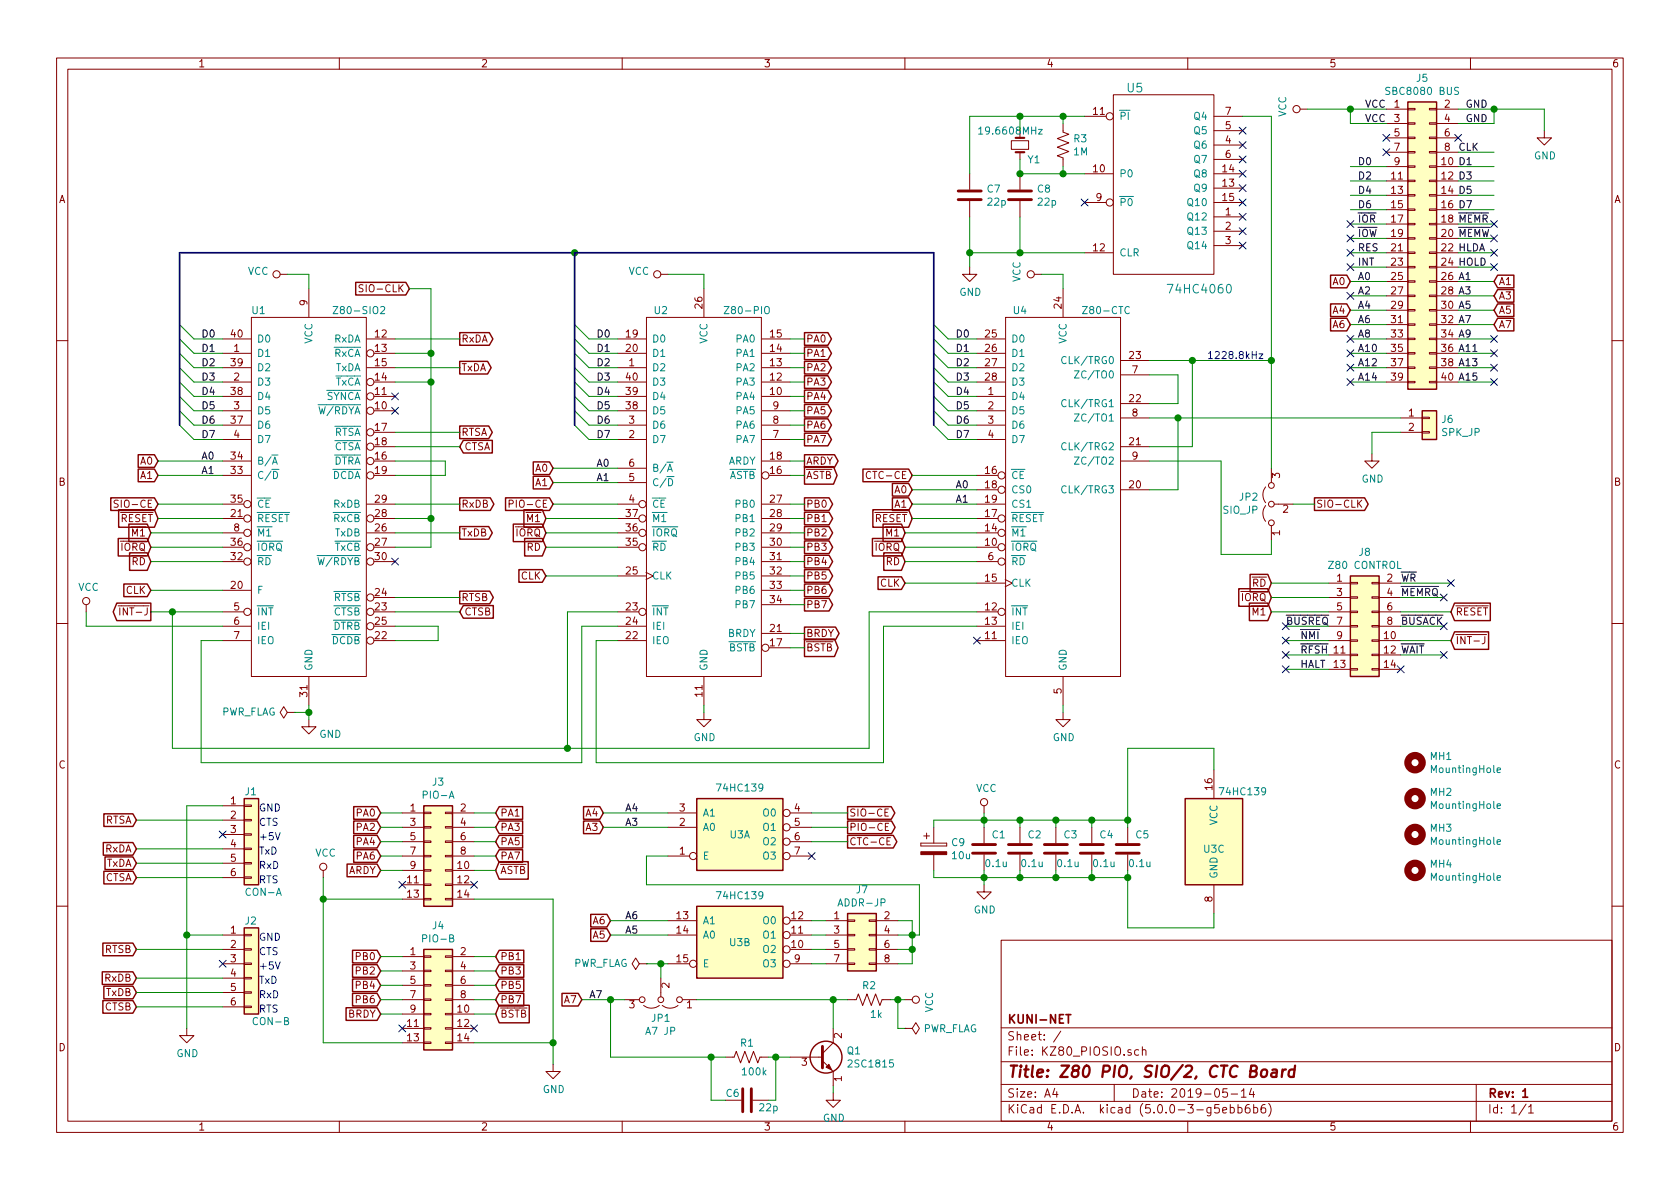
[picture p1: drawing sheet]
EESchema Schematic File Version 4
LIBS:KZ80_PIOSIO-cache
EELAYER 26 0
EELAYER END
$Descr A4 11693 8268
encoding utf-8
Sheet 1 1
Title "Z80 PIO, SIO/2, CTC Board "
Date "2019-05-14"
Rev "1"
Comp "KUNI-NET"
Comment1 ""
Comment2 ""
Comment3 ""
Comment4 ""
$EndDescr
$Comp
L Zilog:Z80-CTC U4
U 1 1
P 7400 3550
F 0 "U4" H 7100 4950 50  0000 C CNN
F 1 "Z80-CTC" H 7700 4950 50  0000 C CNN
F 2 "Package_DIP:DIP-28_W15.24mm_Socket" H 7400 3550 50  0001 C CNN
F 3 "" H 7400 3550 50  0001 C CNN
	1    7400 3550
	1    0    0    -1  
$EndComp
$Comp
L Zilog:Z80-PIO U2
U 1 1
P 4900 3350
F 0 "U2" H 4600 4550 50  0000 C CNN
F 1 "Z80-PIO" H 5200 4550 50  0000 C CNN
F 2 "Package_DIP:DIP-40_W15.24mm_Socket" H 4900 3350 50  0001 C CNN
F 3 "" H 4900 3350 50  0001 C CNN
	1    4900 3350
	1    0    0    -1  
$EndComp
$Comp
L Zilog:Z80-SIO2 U1
U 1 1
P 2150 3500
F 0 "U1" H 1800 4850 50  0000 C CNN
F 1 "Z80-SIO2" H 2500 4850 50  0000 C CNN
F 2 "Package_DIP:DIP-40_W15.24mm_Socket" H 2150 3500 50  0001 C CNN
F 3 "" H 2150 3500 50  0001 C CNN
	1    2150 3500
	1    0    0    -1  
$EndComp
Wire Wire Line
	1350 2350 1550 2350
Wire Wire Line
	1350 2450 1550 2450
Wire Wire Line
	1350 2550 1550 2550
Wire Wire Line
	1350 2650 1550 2650
Wire Wire Line
	1350 2750 1550 2750
Wire Wire Line
	1350 2850 1550 2850
Wire Wire Line
	1350 2950 1550 2950
Wire Wire Line
	1350 3050 1550 3050
Entry Wire Line
	1250 2250 1350 2350
Entry Wire Line
	1250 2350 1350 2450
Entry Wire Line
	1250 2450 1350 2550
Entry Wire Line
	1250 2550 1350 2650
Entry Wire Line
	1250 2650 1350 2750
Entry Wire Line
	1250 2750 1350 2850
Entry Wire Line
	1250 2850 1350 2950
Entry Wire Line
	1250 2950 1350 3050
Wire Wire Line
	4100 2350 4300 2350
Wire Wire Line
	4100 2450 4300 2450
Wire Wire Line
	4100 2550 4300 2550
Wire Wire Line
	4100 2650 4300 2650
Wire Wire Line
	4100 2750 4300 2750
Wire Wire Line
	4100 2850 4300 2850
Wire Wire Line
	4100 2950 4300 2950
Wire Wire Line
	4100 3050 4300 3050
Entry Wire Line
	4000 2250 4100 2350
Entry Wire Line
	4000 2350 4100 2450
Entry Wire Line
	4000 2450 4100 2550
Entry Wire Line
	4000 2550 4100 2650
Entry Wire Line
	4000 2650 4100 2750
Entry Wire Line
	4000 2750 4100 2850
Entry Wire Line
	4000 2850 4100 2950
Entry Wire Line
	4000 2950 4100 3050
Wire Wire Line
	6600 2350 6800 2350
Wire Wire Line
	6600 2450 6800 2450
Wire Wire Line
	6600 2550 6800 2550
Wire Wire Line
	6600 2650 6800 2650
Wire Wire Line
	6600 2750 6800 2750
Wire Wire Line
	6600 2850 6800 2850
Wire Wire Line
	6600 2950 6800 2950
Wire Wire Line
	6600 3050 6800 3050
Entry Wire Line
	6500 2250 6600 2350
Entry Wire Line
	6500 2350 6600 2450
Entry Wire Line
	6500 2450 6600 2550
Entry Wire Line
	6500 2550 6600 2650
Entry Wire Line
	6500 2650 6600 2750
Entry Wire Line
	6500 2750 6600 2850
Entry Wire Line
	6500 2850 6600 2950
Entry Wire Line
	6500 2950 6600 3050
Wire Bus Line
	1250 1750 4000 1750
Connection ~ 4000 1750
Wire Bus Line
	4000 1750 6500 1750
Text Label 1400 2350 0    50   ~ 0
D0
Text Label 1400 2450 0    50   ~ 0
D1
Text Label 1400 2550 0    50   ~ 0
D2
Text Label 1400 2650 0    50   ~ 0
D3
Text Label 1400 2750 0    50   ~ 0
D4
Text Label 1400 2850 0    50   ~ 0
D5
Text Label 1400 2950 0    50   ~ 0
D6
Text Label 1400 3050 0    50   ~ 0
D7
Text Label 4150 2350 0    50   ~ 0
D0
Text Label 4150 2450 0    50   ~ 0
D1
Text Label 4150 2550 0    50   ~ 0
D2
Text Label 4150 2650 0    50   ~ 0
D3
Text Label 4150 2750 0    50   ~ 0
D4
Text Label 4150 2850 0    50   ~ 0
D5
Text Label 4150 2950 0    50   ~ 0
D6
Text Label 4150 3050 0    50   ~ 0
D7
Text Label 6650 2350 0    50   ~ 0
D0
Text Label 6650 2450 0    50   ~ 0
D1
Text Label 6650 2550 0    50   ~ 0
D2
Text Label 6650 2650 0    50   ~ 0
D3
Text Label 6650 2750 0    50   ~ 0
D4
Text Label 6650 2850 0    50   ~ 0
D5
Text Label 6650 2950 0    50   ~ 0
D6
Text Label 6650 3050 0    50   ~ 0
D7
$Comp
L power:VCC #PWR02
U 1 1
P 2000 1900
F 0 "#PWR02" H 2000 1750 50  0001 C CNN
F 1 "VCC" V 2018 2027 50  0000 L CNN
F 2 "" H 2000 1900 50  0001 C CNN
F 3 "" H 2000 1900 50  0001 C CNN
	1    2000 1900
	0    -1   -1   0   
$EndComp
$Comp
L power:VCC #PWR06
U 1 1
P 4650 1900
F 0 "#PWR06" H 4650 1750 50  0001 C CNN
F 1 "VCC" V 4668 2027 50  0000 L CNN
F 2 "" H 4650 1900 50  0001 C CNN
F 3 "" H 4650 1900 50  0001 C CNN
	1    4650 1900
	0    -1   -1   0   
$EndComp
$Comp
L power:VCC #PWR012
U 1 1
P 7250 1900
F 0 "#PWR012" H 7250 1750 50  0001 C CNN
F 1 "VCC" H 7267 2073 50  0000 C CNN
F 2 "" H 7250 1900 50  0001 C CNN
F 3 "" H 7250 1900 50  0001 C CNN
	1    7250 1900
	0    -1   -1   0   
$EndComp
Wire Wire Line
	7400 2000 7400 1900
$Comp
L power:GND #PWR03
U 1 1
P 2150 5000
F 0 "#PWR03" H 2150 4750 50  0001 C CNN
F 1 "GND" H 2300 4900 50  0000 C CNN
F 2 "" H 2150 5000 50  0001 C CNN
F 3 "" H 2150 5000 50  0001 C CNN
	1    2150 5000
	1    0    0    -1  
$EndComp
$Comp
L power:GND #PWR07
U 1 1
P 4900 4950
F 0 "#PWR07" H 4900 4700 50  0001 C CNN
F 1 "GND" H 4905 4777 50  0000 C CNN
F 2 "" H 4900 4950 50  0001 C CNN
F 3 "" H 4900 4950 50  0001 C CNN
	1    4900 4950
	1    0    0    -1  
$EndComp
$Comp
L power:GND #PWR013
U 1 1
P 7400 4950
F 0 "#PWR013" H 7400 4700 50  0001 C CNN
F 1 "GND" H 7405 4777 50  0000 C CNN
F 2 "" H 7400 4950 50  0001 C CNN
F 3 "" H 7400 4950 50  0001 C CNN
	1    7400 4950
	1    0    0    -1  
$EndComp
Wire Wire Line
	7400 4950 7400 4900
Wire Wire Line
	4900 4900 4900 4950
Wire Wire Line
	2150 5000 2150 4950
Text GLabel 1100 3200 0    50   Input ~ 0
A0
Text GLabel 1100 3300 0    50   Input ~ 0
A1
Wire Wire Line
	1100 3200 1550 3200
Wire Wire Line
	1100 3300 1550 3300
Text Label 1400 3300 0    50   ~ 0
A1
Text Label 1400 3200 0    50   ~ 0
A0
Text GLabel 3850 3250 0    50   Input ~ 0
A0
Text GLabel 3850 3350 0    50   Input ~ 0
A1
Wire Wire Line
	3850 3250 4300 3250
Wire Wire Line
	3850 3350 4300 3350
Text GLabel 6350 3400 0    50   Input ~ 0
A0
Text GLabel 6350 3500 0    50   Input ~ 0
A1
Wire Wire Line
	6350 3500 6800 3500
Wire Wire Line
	6350 3400 6800 3400
Text Label 4150 3350 0    50   ~ 0
A1
Text Label 4150 3250 0    50   ~ 0
A0
Text Label 6650 3400 0    50   ~ 0
A0
Text Label 6650 3500 0    50   ~ 0
A1
Text GLabel 6350 3300 0    50   Input ~ 0
CTC-CE
Wire Wire Line
	6350 3300 6800 3300
Text GLabel 3850 3500 0    50   Input ~ 0
PIO-CE
Wire Wire Line
	3850 3500 4300 3500
Text GLabel 1100 3500 0    50   Input ~ 0
SIO-CE
Wire Wire Line
	1100 3500 1550 3500
Wire Wire Line
	2150 2000 2150 1900
Wire Wire Line
	2150 1900 2000 1900
Wire Wire Line
	4900 2000 4900 1900
Wire Wire Line
	4900 1900 4650 1900
Text GLabel 1050 3700 0    50   Input ~ 0
~M1
Wire Wire Line
	1050 3700 1550 3700
Text GLabel 1050 3800 0    50   Input ~ 0
~IORQ
Wire Wire Line
	1050 3800 1550 3800
Text GLabel 1050 3900 0    50   Input ~ 0
~RD
Wire Wire Line
	1050 3900 1550 3900
Text GLabel 1050 4100 0    50   Input ~ 0
CLK
Wire Wire Line
	1050 4100 1550 4100
$Comp
L power:VCC #PWR01
U 1 1
P 600 4250
F 0 "#PWR01" H 600 4100 50  0001 C CNN
F 1 "VCC" H 617 4423 50  0000 C CNN
F 2 "" H 600 4250 50  0001 C CNN
F 3 "" H 600 4250 50  0001 C CNN
	1    600  4250
	1    0    0    -1  
$EndComp
Text GLabel 1050 4250 0    50   Output ~ 0
~INT-J
Wire Wire Line
	1050 4250 1200 4250
Wire Wire Line
	600  4250 600  4350
Wire Wire Line
	600  4350 1550 4350
Wire Wire Line
	4300 4350 4050 4350
Wire Wire Line
	4050 4350 4050 5300
Wire Wire Line
	4050 5300 1400 5300
Wire Wire Line
	1400 5300 1400 4450
Wire Wire Line
	1400 4450 1550 4450
Wire Wire Line
	4300 4450 4150 4450
Wire Wire Line
	4150 4450 4150 5300
Wire Wire Line
	4150 5300 6150 5300
Wire Wire Line
	6150 5300 6150 4350
Wire Wire Line
	6150 4350 6800 4350
Text GLabel 1100 3600 0    50   Input ~ 0
~RESET
Wire Wire Line
	1100 3600 1550 3600
Text GLabel 3800 3600 0    50   Input ~ 0
~M1
Wire Wire Line
	3800 3600 4300 3600
Text GLabel 3800 3700 0    50   Input ~ 0
~IORQ
Wire Wire Line
	3800 3700 4300 3700
Text GLabel 3800 3800 0    50   Input ~ 0
~RD
Wire Wire Line
	3800 3800 4300 3800
Text GLabel 3800 4000 0    50   Input ~ 0
CLK
Wire Wire Line
	3800 4000 4300 4000
Wire Wire Line
	1200 4250 1200 5200
Wire Wire Line
	1200 5200 3950 5200
Wire Wire Line
	3950 5200 3950 4250
Wire Wire Line
	3950 4250 4300 4250
Connection ~ 1200 4250
Wire Wire Line
	1200 4250 1550 4250
Wire Wire Line
	3950 5200 6050 5200
Wire Wire Line
	6050 5200 6050 4250
Wire Wire Line
	6050 4250 6800 4250
Connection ~ 3950 5200
Text GLabel 6300 3700 0    50   Input ~ 0
~M1
Wire Wire Line
	6300 3700 6800 3700
Text GLabel 6300 3800 0    50   Input ~ 0
~IORQ
Wire Wire Line
	6300 3800 6800 3800
Text GLabel 6300 3900 0    50   Input ~ 0
~RD
Wire Wire Line
	6300 3900 6800 3900
Text GLabel 6300 4050 0    50   Input ~ 0
CLK
Wire Wire Line
	6300 4050 6800 4050
Text GLabel 6350 3600 0    50   Input ~ 0
~RESET
Wire Wire Line
	6350 3600 6800 3600
Text GLabel 5600 2350 2    50   Output ~ 0
PA0
Wire Wire Line
	5500 2350 5600 2350
Text GLabel 5600 2450 2    50   Output ~ 0
PA1
Text GLabel 5600 2550 2    50   Output ~ 0
PA2
Text GLabel 5600 2650 2    50   Output ~ 0
PA3
Text GLabel 5600 2750 2    50   Output ~ 0
PA4
Text GLabel 5600 2850 2    50   Output ~ 0
PA5
Text GLabel 5600 2950 2    50   Output ~ 0
PA6
Text GLabel 5600 3050 2    50   Output ~ 0
PA7
Wire Wire Line
	5500 2450 5600 2450
Wire Wire Line
	5500 2550 5600 2550
Wire Wire Line
	5500 2650 5600 2650
Wire Wire Line
	5500 2750 5600 2750
Wire Wire Line
	5500 2850 5600 2850
Wire Wire Line
	5500 2950 5600 2950
Wire Wire Line
	5500 3050 5600 3050
Text GLabel 5600 3500 2    50   Output ~ 0
PB0
Wire Wire Line
	5500 3500 5600 3500
Text GLabel 5600 3600 2    50   Output ~ 0
PB1
Text GLabel 5600 3700 2    50   Output ~ 0
PB2
Text GLabel 5600 3800 2    50   Output ~ 0
PB3
Text GLabel 5600 3900 2    50   Output ~ 0
PB4
Text GLabel 5600 4000 2    50   Output ~ 0
PB5
Text GLabel 5600 4100 2    50   Output ~ 0
PB6
Text GLabel 5600 4200 2    50   Output ~ 0
PB7
Wire Wire Line
	5500 3600 5600 3600
Wire Wire Line
	5500 3700 5600 3700
Wire Wire Line
	5500 3800 5600 3800
Wire Wire Line
	5500 3900 5600 3900
Wire Wire Line
	5500 4000 5600 4000
Wire Wire Line
	5500 4100 5600 4100
Wire Wire Line
	5500 4200 5600 4200
Text GLabel 5600 3200 2    50   Output ~ 0
ARDY
Text GLabel 5600 3300 2    50   Output ~ 0
~ASTB
Wire Wire Line
	5500 3200 5600 3200
Wire Wire Line
	5500 3300 5600 3300
Text GLabel 5600 4400 2    50   Output ~ 0
BRDY
Text GLabel 5600 4500 2    50   Output ~ 0
~BSTB
Wire Wire Line
	5500 4400 5600 4400
Wire Wire Line
	5500 4500 5600 4500
Text GLabel 2850 2000 0    50   Input ~ 0
SIO-CLK
Wire Wire Line
	2750 2650 3000 2650
Wire Wire Line
	3000 2650 3000 2450
Wire Wire Line
	3000 2000 2850 2000
Wire Wire Line
	2750 2450 3000 2450
Connection ~ 3000 2450
Wire Wire Line
	3000 2450 3000 2000
Wire Wire Line
	3000 2650 3000 3600
Wire Wire Line
	3000 3600 2750 3600
Connection ~ 3000 2650
Wire Wire Line
	3000 3600 3000 3800
Wire Wire Line
	3000 3800 2750 3800
Connection ~ 3000 3600
Text GLabel 3200 2350 2    50   Output ~ 0
RxDA
Text GLabel 3200 2550 2    50   Output ~ 0
TxDA
Text GLabel 3200 3500 2    50   Output ~ 0
RxDB
Text GLabel 3200 3700 2    50   Output ~ 0
TxDB
Wire Wire Line
	2750 2350 3200 2350
Wire Wire Line
	3200 2550 2750 2550
Wire Wire Line
	2750 3500 3200 3500
Wire Wire Line
	3200 3700 2750 3700
NoConn ~ 2750 2750
NoConn ~ 2750 2850
NoConn ~ 2750 3900
$Comp
L Connector_Generic:Conn_01x06 J1
U 1 1
P 1750 5800
F 0 "J1" H 1700 6100 50  0000 L CNN
F 1 "CON-A" H 1700 5400 50  0000 L CNN
F 2 "Connector_PinHeader_2.54mm:PinHeader_1x06_P2.54mm_Horizontal" H 1750 5800 50  0001 C CNN
F 3 "~" H 1750 5800 50  0001 C CNN
	1    1750 5800
	1    0    0    -1  
$EndComp
$Comp
L Connector_Generic:Conn_01x06 J2
U 1 1
P 1750 6700
F 0 "J2" H 1700 7000 50  0000 L CNN
F 1 "CON-B" H 1750 6300 50  0000 L CNN
F 2 "Connector_PinHeader_2.54mm:PinHeader_1x06_P2.54mm_Horizontal" H 1750 6700 50  0001 C CNN
F 3 "~" H 1750 6700 50  0001 C CNN
	1    1750 6700
	1    0    0    -1  
$EndComp
Text Notes 1800 5650 0    50   ~ 0
GND
Text Notes 1800 5750 0    50   ~ 0
CTS
Text Notes 1800 5850 0    50   ~ 0
+5V
Text Notes 1800 5950 0    50   ~ 0
TxD
Text Notes 1800 6050 0    50   ~ 0
RxD
Text Notes 1800 6150 0    50   ~ 0
RTS
Text Notes 1800 6550 0    50   ~ 0
GND
Text Notes 1800 6650 0    50   ~ 0
CTS
Text Notes 1800 6750 0    50   ~ 0
+5V
Text Notes 1800 6850 0    50   ~ 0
TxD
Text Notes 1800 6950 0    50   ~ 0
RxD
Text Notes 1800 7050 0    50   ~ 0
RTS
$Comp
L power:GND #PWR04
U 1 1
P 1300 7150
F 0 "#PWR04" H 1300 6900 50  0001 C CNN
F 1 "GND" H 1305 6977 50  0000 C CNN
F 2 "" H 1300 7150 50  0001 C CNN
F 3 "" H 1300 7150 50  0001 C CNN
	1    1300 7150
	1    0    0    -1  
$EndComp
Wire Wire Line
	1300 7150 1300 6500
Wire Wire Line
	1300 5600 1550 5600
Wire Wire Line
	1550 6500 1300 6500
Connection ~ 1300 6500
Wire Wire Line
	1300 6500 1300 5600
Text GLabel 950  6600 0    50   Input ~ 0
RTSB
NoConn ~ 1550 5800
NoConn ~ 1550 6700
Text GLabel 950  6800 0    50   Input ~ 0
RxDB
Text GLabel 950  6900 0    50   Input ~ 0
TxDB
Text GLabel 950  7000 0    50   Input ~ 0
CTSB
Wire Wire Line
	950  5700 1550 5700
Wire Wire Line
	950  5900 1550 5900
Wire Wire Line
	950  6000 1550 6000
Wire Wire Line
	950  6100 1550 6100
Wire Wire Line
	950  6600 1550 6600
Wire Wire Line
	950  6800 1550 6800
Wire Wire Line
	950  6900 1550 6900
Wire Wire Line
	950  7000 1550 7000
Text GLabel 3200 3000 2    50   Output ~ 0
RTSA
Text GLabel 3200 3100 2    50   Input ~ 0
CTSA
Wire Wire Line
	2750 3000 3200 3000
Wire Wire Line
	2750 3100 3200 3100
Text GLabel 3200 4150 2    50   Output ~ 0
RTSB
Text GLabel 3200 4250 2    50   Input ~ 0
CTSB
Wire Wire Line
	2750 4150 3200 4150
Wire Wire Line
	2750 4250 3200 4250
Wire Wire Line
	2750 3200 3100 3200
Wire Wire Line
	3100 3200 3100 3300
Wire Wire Line
	3100 3300 2750 3300
Wire Wire Line
	2750 4350 3050 4350
Wire Wire Line
	3050 4350 3050 4450
Wire Wire Line
	3050 4450 2750 4450
Text GLabel 950  5700 0    50   Input ~ 0
RTSA
Text GLabel 950  5900 0    50   Input ~ 0
RxDA
Text GLabel 950  6000 0    50   Input ~ 0
TxDA
Text GLabel 950  6100 0    50   Input ~ 0
CTSA
$Comp
L Connector_Generic:Conn_02x07_Odd_Even J3
U 1 1
P 3000 5950
F 0 "J3" H 3050 6467 50  0000 C CNN
F 1 "PIO-A" H 3050 6376 50  0000 C CNN
F 2 "Connector_PinHeader_2.54mm:PinHeader_2x07_P2.54mm_Vertical" H 3000 5950 50  0001 C CNN
F 3 "~" H 3000 5950 50  0001 C CNN
	1    3000 5950
	1    0    0    -1  
$EndComp
$Comp
L Connector_Generic:Conn_02x07_Odd_Even J4
U 1 1
P 3000 6950
F 0 "J4" H 3050 7467 50  0000 C CNN
F 1 "PIO-B" H 3050 7376 50  0000 C CNN
F 2 "Connector_PinHeader_2.54mm:PinHeader_2x07_P2.54mm_Vertical" H 3000 6950 50  0001 C CNN
F 3 "~" H 3000 6950 50  0001 C CNN
	1    3000 6950
	1    0    0    -1  
$EndComp
Text GLabel 2650 5650 0    50   Input ~ 0
PA0
Text GLabel 3450 5650 2    50   Input ~ 0
PA1
Text GLabel 2650 5750 0    50   Input ~ 0
PA2
Text GLabel 3450 5750 2    50   Input ~ 0
PA3
Text GLabel 2650 5850 0    50   Input ~ 0
PA4
Text GLabel 3450 5850 2    50   Input ~ 0
PA5
Text GLabel 2650 5950 0    50   Input ~ 0
PA6
Text GLabel 3450 5950 2    50   Input ~ 0
PA7
Text GLabel 2650 6650 0    50   Input ~ 0
PB0
Text GLabel 3450 6650 2    50   Input ~ 0
PB1
Text GLabel 2650 6750 0    50   Input ~ 0
PB2
Text GLabel 3450 6750 2    50   Input ~ 0
PB3
Text GLabel 2650 6850 0    50   Input ~ 0
PB4
Text GLabel 3450 6850 2    50   Input ~ 0
PB5
Text GLabel 2650 6950 0    50   Input ~ 0
PB6
Text GLabel 3450 6950 2    50   Input ~ 0
PB7
Text GLabel 2650 6050 0    50   Input ~ 0
ARDY
Text GLabel 3450 6050 2    50   Input ~ 0
~ASTB
Text GLabel 2650 7050 0    50   Input ~ 0
BRDY
Text GLabel 3450 7050 2    50   Input ~ 0
~BSTB
$Comp
L power:VCC #PWR05
U 1 1
P 2250 6100
F 0 "#PWR05" H 2250 5950 50  0001 C CNN
F 1 "VCC" H 2267 6273 50  0000 C CNN
F 2 "" H 2250 6100 50  0001 C CNN
F 3 "" H 2250 6100 50  0001 C CNN
	1    2250 6100
	1    0    0    -1  
$EndComp
Wire Wire Line
	2250 6100 2250 6250
Wire Wire Line
	2250 6250 2800 6250
$Comp
L power:GND #PWR08
U 1 1
P 3850 7400
F 0 "#PWR08" H 3850 7150 50  0001 C CNN
F 1 "GND" H 3855 7227 50  0000 C CNN
F 2 "" H 3850 7400 50  0001 C CNN
F 3 "" H 3850 7400 50  0001 C CNN
	1    3850 7400
	1    0    0    -1  
$EndComp
Wire Wire Line
	3300 6250 3850 6250
Wire Wire Line
	3850 6250 3850 7250
Wire Wire Line
	2250 6250 2250 7250
Wire Wire Line
	2250 7250 2800 7250
Connection ~ 2250 6250
Wire Wire Line
	3300 7250 3850 7250
Connection ~ 3850 7250
Wire Wire Line
	3850 7250 3850 7400
Wire Wire Line
	2650 5650 2800 5650
Wire Wire Line
	2650 5750 2800 5750
Wire Wire Line
	2650 5850 2800 5850
Wire Wire Line
	2650 5950 2800 5950
Wire Wire Line
	2650 6050 2800 6050
Wire Wire Line
	3300 5650 3450 5650
Wire Wire Line
	3300 5750 3450 5750
Wire Wire Line
	3300 5850 3450 5850
Wire Wire Line
	3300 5950 3450 5950
Wire Wire Line
	3300 6050 3450 6050
Wire Wire Line
	2650 6650 2800 6650
Wire Wire Line
	2650 6750 2800 6750
Wire Wire Line
	2650 6850 2800 6850
Wire Wire Line
	2650 6950 2800 6950
Wire Wire Line
	2650 7050 2800 7050
Wire Wire Line
	3300 6650 3450 6650
Wire Wire Line
	3300 6750 3450 6750
Wire Wire Line
	3300 6850 3450 6850
Wire Wire Line
	3300 6950 3450 6950
Wire Wire Line
	3300 7050 3450 7050
NoConn ~ 2800 6150
NoConn ~ 3300 6150
NoConn ~ 2800 7150
NoConn ~ 3300 7150
Text GLabel 9150 3500 2    50   Output ~ 0
SIO-CLK
Wire Wire Line
	8000 3200 8500 3200
Wire Wire Line
	8000 2500 8300 2500
Wire Wire Line
	8300 3100 8000 3100
Wire Wire Line
	8300 2500 8300 3100
Wire Wire Line
	8000 2600 8200 2600
Wire Wire Line
	8200 2600 8200 2800
Wire Wire Line
	8200 2800 8000 2800
Wire Wire Line
	8000 2900 8200 2900
Wire Wire Line
	8200 2900 8200 3400
Wire Wire Line
	8200 3400 8000 3400
Connection ~ 8200 2900
$Comp
L Connector_Generic:Conn_02x20_Odd_Even J5
U 1 1
P 9850 1650
F 0 "J5" H 9900 2767 50  0000 C CNN
F 1 "SBC8080 BUS" H 9900 2676 50  0000 C CNN
F 2 "Connector_PinHeader_2.54mm:PinHeader_2x20_P2.54mm_Horizontal" H 9850 1650 50  0001 C CNN
F 3 "~" H 9850 1650 50  0001 C CNN
	1    9850 1650
	1    0    0    -1  
$EndComp
Wire Wire Line
	9400 750  9650 750 
Wire Wire Line
	9400 850  9650 850 
Wire Wire Line
	9400 1150 9650 1150
Wire Wire Line
	9400 1250 9650 1250
Wire Wire Line
	9400 1350 9650 1350
Wire Wire Line
	9400 1450 9650 1450
Wire Wire Line
	9400 1550 9650 1550
Wire Wire Line
	9400 1650 9650 1650
Wire Wire Line
	9400 1750 9650 1750
Wire Wire Line
	9400 1850 9650 1850
Wire Wire Line
	9400 1950 9650 1950
Wire Wire Line
	9400 2050 9650 2050
Wire Wire Line
	9400 2150 9650 2150
Wire Wire Line
	9400 2250 9650 2250
Wire Wire Line
	9400 2350 9650 2350
Wire Wire Line
	9400 2450 9650 2450
Wire Wire Line
	9400 2550 9650 2550
Wire Wire Line
	9400 2650 9650 2650
Wire Wire Line
	10150 750  10400 750 
Wire Wire Line
	10150 850  10400 850 
Wire Wire Line
	10150 1050 10400 1050
Wire Wire Line
	10150 1150 10400 1150
Wire Wire Line
	10150 1250 10400 1250
Wire Wire Line
	10150 1350 10400 1350
Wire Wire Line
	10150 1450 10400 1450
Wire Wire Line
	10150 1550 10400 1550
Wire Wire Line
	10150 1650 10400 1650
Wire Wire Line
	10150 1750 10400 1750
Wire Wire Line
	10150 1850 10400 1850
Wire Wire Line
	10150 1950 10400 1950
Wire Wire Line
	10150 2050 10400 2050
Wire Wire Line
	10150 2150 10400 2150
Wire Wire Line
	10150 2250 10400 2250
Wire Wire Line
	10150 2350 10400 2350
Wire Wire Line
	10150 2450 10400 2450
Wire Wire Line
	10150 2550 10400 2550
Wire Wire Line
	10150 2650 10400 2650
Text Label 9500 750  0    50   ~ 0
VCC
$Comp
L power:VCC #PWR014
U 1 1
P 9100 750
F 0 "#PWR014" H 9100 600 50  0001 C CNN
F 1 "VCC" H 9117 923 50  0000 C CNN
F 2 "" H 9100 750 50  0001 C CNN
F 3 "" H 9100 750 50  0001 C CNN
	1    9100 750 
	0    -1   -1   0   
$EndComp
Wire Wire Line
	9400 850  9400 750 
Wire Wire Line
	9100 750  9400 750 
Connection ~ 9400 750 
Text Label 9450 1150 0    50   ~ 0
D0
Text Label 9500 850  0    50   ~ 0
VCC
Text Label 10200 750  0    50   ~ 0
GND
Text Label 10200 850  0    50   ~ 0
GND
Text Label 10150 1050 0    50   ~ 0
CLK
Text Label 10150 1150 0    50   ~ 0
D1
Text Label 10150 1250 0    50   ~ 0
D3
Text Label 10150 1350 0    50   ~ 0
D5
Text Label 10150 1450 0    50   ~ 0
D7
Text Label 9450 1250 0    50   ~ 0
D2
Text Label 9450 1350 0    50   ~ 0
D4
Text Label 9450 1450 0    50   ~ 0
D6
Text Label 9450 1550 0    50   ~ 0
~IOR
Text Label 9450 1650 0    50   ~ 0
~IOW
Text Label 10150 1550 0    50   ~ 0
~MEMR
Text Label 10150 1650 0    50   ~ 0
~MEMW
Text Label 9450 1750 0    50   ~ 0
RES
Text Label 9450 1850 0    50   ~ 0
INT
Text Label 10150 1750 0    50   ~ 0
HLDA
Text Label 10150 1850 0    50   ~ 0
HOLD
Text Label 9450 1950 0    50   ~ 0
A0
Text Label 9450 2050 0    50   ~ 0
A2
Text Label 9450 2150 0    50   ~ 0
A4
Text Label 9450 2250 0    50   ~ 0
A6
Text Label 9450 2350 0    50   ~ 0
A8
Text Label 9450 2450 0    50   ~ 0
A10
Text Label 9450 2550 0    50   ~ 0
A12
Text Label 9450 2650 0    50   ~ 0
A14
Text Label 10150 1950 0    50   ~ 0
A1
Text Label 10150 2050 0    50   ~ 0
A3
Text Label 10150 2150 0    50   ~ 0
A5
Text Label 10150 2250 0    50   ~ 0
A7
Text Label 10150 2350 0    50   ~ 0
A9
Text Label 10150 2450 0    50   ~ 0
A11
Text Label 10150 2550 0    50   ~ 0
A13
Text Label 10150 2650 0    50   ~ 0
A15
$Comp
L Device:C C1
U 1 1
P 6850 5900
F 0 "C1" H 6900 6000 50  0000 L CNN
F 1 "0.1u" H 6850 5800 50  0000 L CNN
F 2 "Capacitor_THT:C_Disc_D3.0mm_W1.6mm_P2.50mm" H 6888 5750 50  0001 C CNN
F 3 "~" H 6850 5900 50  0001 C CNN
	1    6850 5900
	1    0    0    -1  
$EndComp
$Comp
L Device:C C2
U 1 1
P 7100 5900
F 0 "C2" H 7150 6000 50  0000 L CNN
F 1 "0.1u" H 7100 5800 50  0000 L CNN
F 2 "Capacitor_THT:C_Disc_D3.0mm_W1.6mm_P2.50mm" H 7138 5750 50  0001 C CNN
F 3 "~" H 7100 5900 50  0001 C CNN
	1    7100 5900
	1    0    0    -1  
$EndComp
$Comp
L Device:C C3
U 1 1
P 7350 5900
F 0 "C3" H 7400 6000 50  0000 L CNN
F 1 "0.1u" H 7350 5800 50  0000 L CNN
F 2 "Capacitor_THT:C_Disc_D3.0mm_W1.6mm_P2.50mm" H 7388 5750 50  0001 C CNN
F 3 "~" H 7350 5900 50  0001 C CNN
	1    7350 5900
	1    0    0    -1  
$EndComp
$Comp
L Device:C C4
U 1 1
P 7600 5900
F 0 "C4" H 7650 6000 50  0000 L CNN
F 1 "0.1u" H 7600 5800 50  0000 L CNN
F 2 "Capacitor_THT:C_Disc_D3.0mm_W1.6mm_P2.50mm" H 7638 5750 50  0001 C CNN
F 3 "~" H 7600 5900 50  0001 C CNN
	1    7600 5900
	1    0    0    -1  
$EndComp
$Comp
L Device:C C5
U 1 1
P 7850 5900
F 0 "C5" H 7900 6000 50  0000 L CNN
F 1 "0.1u" H 7850 5800 50  0000 L CNN
F 2 "Capacitor_THT:C_Disc_D3.0mm_W1.6mm_P2.50mm" H 7888 5750 50  0001 C CNN
F 3 "~" H 7850 5900 50  0001 C CNN
	1    7850 5900
	1    0    0    -1  
$EndComp
$Comp
L power:VCC #PWR010
U 1 1
P 6850 5650
F 0 "#PWR010" H 6850 5500 50  0001 C CNN
F 1 "VCC" H 6867 5823 50  0000 C CNN
F 2 "" H 6850 5650 50  0001 C CNN
F 3 "" H 6850 5650 50  0001 C CNN
	1    6850 5650
	1    0    0    -1  
$EndComp
$Comp
L power:GND #PWR011
U 1 1
P 6850 6150
F 0 "#PWR011" H 6850 5900 50  0001 C CNN
F 1 "GND" H 6855 5977 50  0000 C CNN
F 2 "" H 6850 6150 50  0001 C CNN
F 3 "" H 6850 6150 50  0001 C CNN
	1    6850 6150
	1    0    0    -1  
$EndComp
Wire Wire Line
	6850 5650 6850 5700
Wire Wire Line
	6850 5700 7100 5700
Connection ~ 6850 5700
Wire Wire Line
	6850 5700 6850 5750
Wire Wire Line
	6850 6100 6850 6050
Wire Wire Line
	6850 6100 6850 6150
Connection ~ 6850 6100
Wire Wire Line
	7100 5750 7100 5700
Connection ~ 7100 5700
Wire Wire Line
	7100 5700 7350 5700
Wire Wire Line
	7350 5700 7350 5750
Connection ~ 7350 5700
Wire Wire Line
	7350 5700 7600 5700
Wire Wire Line
	7600 5700 7600 5750
Connection ~ 7600 5700
Wire Wire Line
	7600 5700 7850 5700
Wire Wire Line
	7850 5700 7850 5750
Wire Wire Line
	7100 6050 7100 6100
Connection ~ 7100 6100
Wire Wire Line
	7100 6100 6850 6100
Wire Wire Line
	7350 6050 7350 6100
Connection ~ 7350 6100
Wire Wire Line
	7350 6100 7100 6100
Wire Wire Line
	7600 6050 7600 6100
Connection ~ 7600 6100
Wire Wire Line
	7600 6100 7350 6100
Wire Wire Line
	7850 6050 7850 6100
Wire Wire Line
	7850 6100 7600 6100
$Comp
L power:GND #PWR016
U 1 1
P 10750 900
F 0 "#PWR016" H 10750 650 50  0001 C CNN
F 1 "GND" H 10755 727 50  0000 C CNN
F 2 "" H 10750 900 50  0001 C CNN
F 3 "" H 10750 900 50  0001 C CNN
	1    10750 900 
	1    0    0    -1  
$EndComp
Wire Wire Line
	10400 750  10400 850 
Wire Wire Line
	10400 750  10750 750 
Wire Wire Line
	10750 750  10750 900 
Connection ~ 10400 750 
$Comp
L Connector_Generic:Conn_01x02 J6
U 1 1
P 9950 2900
F 0 "J6" H 10030 2892 50  0000 L CNN
F 1 "SPK_JP" H 10030 2801 50  0000 L CNN
F 2 "Connector_PinHeader_2.54mm:PinHeader_1x02_P2.54mm_Horizontal" H 9950 2900 50  0001 C CNN
F 3 "~" H 9950 2900 50  0001 C CNN
	1    9950 2900
	1    0    0    -1  
$EndComp
$Comp
L power:GND #PWR015
U 1 1
P 9550 3150
F 0 "#PWR015" H 9550 2900 50  0001 C CNN
F 1 "GND" H 9555 2977 50  0000 C CNN
F 2 "" H 9550 3150 50  0001 C CNN
F 3 "" H 9550 3150 50  0001 C CNN
	1    9550 3150
	1    0    0    -1  
$EndComp
Wire Wire Line
	9550 3150 9550 3000
Wire Wire Line
	9550 3000 9750 3000
NoConn ~ 10150 950 
NoConn ~ 9650 950 
NoConn ~ 9650 1050
Text GLabel 4250 6500 0    50   Input ~ 0
A5
Text GLabel 4250 6400 0    50   Input ~ 0
A6
$Comp
L 74xx:74LS139 U3
U 1 1
P 5150 5750
F 0 "U3" H 5150 5700 50  0000 C CNN
F 1 "74HC139" H 5150 6026 50  0000 C CNN
F 2 "Package_DIP:DIP-16_W7.62mm_Socket" H 5150 5750 50  0001 C CNN
F 3 "http://www.ti.com/lit/gpn/sn74LS139" H 5150 5750 50  0001 C CNN
	1    5150 5750
	1    0    0    -1  
$EndComp
$Comp
L 74xx:74LS139 U3
U 2 1
P 5150 6500
F 0 "U3" H 5150 6450 50  0000 C CNN
F 1 "74HC139" H 5150 6776 50  0000 C CNN
F 2 "Package_DIP:DIP-16_W7.62mm_Socket" H 5150 6500 50  0001 C CNN
F 3 "http://www.ti.com/lit/gpn/sn74LS139" H 5150 6500 50  0001 C CNN
	2    5150 6500
	1    0    0    -1  
$EndComp
$Comp
L Transistor_BJT:2SC1815 Q1
U 1 1
P 5700 7350
F 0 "Q1" H 5891 7396 50  0000 L CNN
F 1 "2SC1815" H 5891 7305 50  0000 L CNN
F 2 "Package_TO_SOT_THT:TO-92_Inline_Wide" H 5900 7275 50  0001 L CIN
F 3 "https://media.digikey.com/pdf/Data%20Sheets/Toshiba%20PDFs/2SC1815.pdf" H 5700 7350 50  0001 L CNN
	1    5700 7350
	1    0    0    -1  
$EndComp
Text GLabel 4050 6950 0    50   Input ~ 0
A7
$Comp
L Device:R_US R1
U 1 1
P 5200 7350
F 0 "R1" V 5100 7350 50  0000 C CNN
F 1 "100k" V 5300 7400 50  0000 C CNN
F 2 "Resistor_THT:R_Axial_DIN0207_L6.3mm_D2.5mm_P10.16mm_Horizontal" V 5240 7340 50  0001 C CNN
F 3 "~" H 5200 7350 50  0001 C CNN
	1    5200 7350
	0    1    1    0   
$EndComp
$Comp
L Device:C C6
U 1 1
P 5200 7650
F 0 "C6" V 5150 7550 50  0000 C CNN
F 1 "22p" V 5250 7800 50  0000 C CNN
F 2 "Capacitor_THT:C_Disc_D3.0mm_W1.6mm_P2.50mm" H 5238 7500 50  0001 C CNN
F 3 "~" H 5200 7650 50  0001 C CNN
	1    5200 7650
	0    1    1    0   
$EndComp
Wire Wire Line
	4950 7350 4950 7650
Wire Wire Line
	4950 7650 5050 7650
Wire Wire Line
	4950 7350 5050 7350
Wire Wire Line
	5350 7350 5400 7350
Wire Wire Line
	5350 7650 5400 7650
Wire Wire Line
	5400 7650 5400 7350
Connection ~ 5400 7350
Wire Wire Line
	5400 7350 5500 7350
$Comp
L Device:R_US R2
U 1 1
P 6050 6950
F 0 "R2" V 5950 6950 50  0000 C CNN
F 1 "1k" V 6150 7000 50  0000 C CNN
F 2 "Resistor_THT:R_Axial_DIN0207_L6.3mm_D2.5mm_P10.16mm_Horizontal" V 6090 6940 50  0001 C CNN
F 3 "~" H 6050 6950 50  0001 C CNN
	1    6050 6950
	0    1    1    0   
$EndComp
Wire Wire Line
	5800 7150 5800 6950
Wire Wire Line
	5800 6950 5900 6950
$Comp
L Jumper:Jumper_3_Open JP1
U 1 1
P 4600 6950
F 0 "JP1" H 4600 7082 50  0000 C CNN
F 1 "A7 JP" H 4600 7173 50  0000 C CNN
F 2 "Connector_PinHeader_2.54mm:PinHeader_1x03_P2.54mm_Vertical" H 4600 6950 50  0001 C CNN
F 3 "~" H 4600 6950 50  0001 C CNN
	1    4600 6950
	-1   0    0    1   
$EndComp
Wire Wire Line
	4050 6950 4250 6950
Wire Wire Line
	4600 6800 4600 6700
Wire Wire Line
	4600 6700 4650 6700
Wire Wire Line
	4850 6950 5800 6950
Connection ~ 5800 6950
Wire Wire Line
	4250 6950 4250 7350
Wire Wire Line
	4250 7350 4950 7350
Connection ~ 4250 6950
Wire Wire Line
	4250 6950 4350 6950
Connection ~ 4950 7350
$Comp
L power:VCC #PWR0101
U 1 1
P 6300 6950
F 0 "#PWR0101" H 6300 6800 50  0001 C CNN
F 1 "VCC" H 6317 7123 50  0000 C CNN
F 2 "" H 6300 6950 50  0001 C CNN
F 3 "" H 6300 6950 50  0001 C CNN
	1    6300 6950
	0    1    1    0   
$EndComp
Wire Wire Line
	6200 6950 6250 6950
Wire Wire Line
	4250 6400 4650 6400
Wire Wire Line
	4250 6500 4650 6500
Text Label 4350 6400 0    50   ~ 0
A6
Text Label 4350 6500 0    50   ~ 0
A5
Text Label 4100 6950 0    50   ~ 0
A7
$Comp
L Connector_Generic:Conn_02x04_Odd_Even J7
U 1 1
P 5950 6500
F 0 "J7" H 6000 6817 50  0000 C CNN
F 1 "ADDR-JP" H 6000 6726 50  0000 C CNN
F 2 "Connector_PinHeader_2.54mm:PinHeader_2x04_P2.54mm_Vertical" H 5950 6500 50  0001 C CNN
F 3 "~" H 5950 6500 50  0001 C CNN
	1    5950 6500
	1    0    0    -1  
$EndComp
Wire Wire Line
	5650 6400 5750 6400
Wire Wire Line
	5650 6500 5750 6500
Wire Wire Line
	5650 6600 5750 6600
Wire Wire Line
	5650 6700 5750 6700
Wire Wire Line
	6250 6400 6350 6400
Wire Wire Line
	6350 6400 6350 6500
Wire Wire Line
	6350 6700 6250 6700
Wire Wire Line
	6250 6500 6350 6500
Connection ~ 6350 6500
Wire Wire Line
	6350 6500 6350 6600
Wire Wire Line
	6250 6600 6350 6600
Connection ~ 6350 6600
Wire Wire Line
	6350 6600 6350 6700
Wire Wire Line
	6350 6500 6400 6500
Wire Wire Line
	6400 6500 6400 6150
Wire Wire Line
	6400 6150 4500 6150
Wire Wire Line
	4500 6150 4500 5950
Wire Wire Line
	4500 5950 4650 5950
Text GLabel 4200 5650 0    50   Input ~ 0
A4
Text GLabel 4200 5750 0    50   Input ~ 0
A3
Wire Wire Line
	4200 5650 4650 5650
Wire Wire Line
	4200 5750 4650 5750
Text Label 4350 5650 0    50   ~ 0
A4
Text Label 4350 5750 0    50   ~ 0
A3
Text GLabel 5900 5650 2    50   Output ~ 0
SIO-CE
Text GLabel 5900 5750 2    50   Output ~ 0
PIO-CE
Text GLabel 5900 5850 2    50   Output ~ 0
CTC-CE
Wire Wire Line
	5650 5650 5900 5650
Wire Wire Line
	5650 5750 5900 5750
Wire Wire Line
	5650 5850 5900 5850
NoConn ~ 5650 5950
$Comp
L power:GND #PWR0102
U 1 1
P 5800 7600
F 0 "#PWR0102" H 5800 7350 50  0001 C CNN
F 1 "GND" H 5805 7427 50  0000 C CNN
F 2 "" H 5800 7600 50  0001 C CNN
F 3 "" H 5800 7600 50  0001 C CNN
	1    5800 7600
	1    0    0    -1  
$EndComp
Wire Wire Line
	5800 7550 5800 7600
$Comp
L Connector_Generic:Conn_02x07_Odd_Even J8
U 1 1
P 9450 4350
F 0 "J8" H 9500 4867 50  0000 C CNN
F 1 "Z80 CONTROL" H 9500 4776 50  0000 C CNN
F 2 "Connector_PinHeader_2.54mm:PinHeader_2x07_P2.54mm_Horizontal" H 9450 4350 50  0001 C CNN
F 3 "~" H 9450 4350 50  0001 C CNN
	1    9450 4350
	1    0    0    -1  
$EndComp
Text GLabel 8850 4250 0    50   Input ~ 0
~M1
Text GLabel 8850 4150 0    50   Input ~ 0
~IORQ
Text GLabel 8850 4050 0    50   Input ~ 0
~RD
Text GLabel 10100 4250 2    50   Input ~ 0
~RESET
Wire Wire Line
	9750 4050 10100 4050
Wire Wire Line
	9750 4150 10050 4150
Wire Wire Line
	8850 4050 9250 4050
Wire Wire Line
	8850 4150 9250 4150
Wire Wire Line
	8850 4250 9250 4250
Wire Wire Line
	9750 4250 10100 4250
Text GLabel 10100 4450 2    50   Input ~ 0
~INT-J
Wire Wire Line
	8950 4350 9250 4350
Wire Wire Line
	8950 4450 9250 4450
Wire Wire Line
	8950 4550 9250 4550
Wire Wire Line
	8950 4650 9250 4650
Wire Wire Line
	9750 4350 10050 4350
Wire Wire Line
	9750 4450 10100 4450
Wire Wire Line
	9750 4550 10050 4550
NoConn ~ 9750 4650
$Comp
L 74HC4060:74HC4060 U5
U 1 1
P 8100 1300
F 0 "U5" H 7900 2000 60  0000 C CNN
F 1 "74HC4060" H 8350 600 60  0000 C CNN
F 2 "Package_DIP:DIP-16_W7.62mm_Socket" H 8100 1300 60  0001 C CNN
F 3 "" H 8100 1300 60  0001 C CNN
	1    8100 1300
	1    0    0    -1  
$EndComp
Wire Wire Line
	7400 1900 7250 1900
$Comp
L Device:Crystal_Small Y1
U 1 1
P 7100 1000
F 0 "Y1" V 7200 1050 50  0000 L CNN
F 1 "19.6608MHz" V 7000 700 50  0000 L CNN
F 2 "Crystal:Crystal_HC49-4H_Vertical" H 7100 1000 50  0001 C CNN
F 3 "~" H 7100 1000 50  0001 C CNN
	1    7100 1000
	0    1    1    0   
$EndComp
$Comp
L Device:R_US R3
U 1 1
P 7400 1000
F 0 "R3" H 7468 1046 50  0000 L CNN
F 1 "1M" H 7468 955 50  0000 L CNN
F 2 "Resistor_THT:R_Axial_DIN0207_L6.3mm_D2.5mm_P10.16mm_Horizontal" V 7440 990 50  0001 C CNN
F 3 "~" H 7400 1000 50  0001 C CNN
	1    7400 1000
	1    0    0    -1  
$EndComp
Wire Wire Line
	7550 800  7400 800 
Wire Wire Line
	7100 900  7100 800 
Connection ~ 7100 800 
Wire Wire Line
	7100 800  6750 800 
Wire Wire Line
	7100 1100 7100 1200
Wire Wire Line
	7100 1200 7400 1200
NoConn ~ 7550 1400
$Comp
L Device:C C7
U 1 1
P 6750 1350
F 0 "C7" H 6865 1396 50  0000 L CNN
F 1 "22p" H 6865 1305 50  0000 L CNN
F 2 "Capacitor_THT:C_Disc_D3.0mm_W1.6mm_P2.50mm" H 6788 1200 50  0001 C CNN
F 3 "~" H 6750 1350 50  0001 C CNN
	1    6750 1350
	1    0    0    -1  
$EndComp
$Comp
L Device:C C8
U 1 1
P 7100 1350
F 0 "C8" H 7215 1396 50  0000 L CNN
F 1 "22p" H 7215 1305 50  0000 L CNN
F 2 "Capacitor_THT:C_Disc_D3.0mm_W1.6mm_P2.50mm" H 7138 1200 50  0001 C CNN
F 3 "~" H 7100 1350 50  0001 C CNN
	1    7100 1350
	1    0    0    -1  
$EndComp
Connection ~ 7100 1200
Wire Wire Line
	6750 1500 6750 1750
Wire Wire Line
	6750 1750 7100 1750
Wire Wire Line
	7100 1500 7100 1750
Connection ~ 7100 1750
Wire Wire Line
	7100 1750 7550 1750
$Comp
L power:GND #PWR0103
U 1 1
P 6750 1850
F 0 "#PWR0103" H 6750 1600 50  0001 C CNN
F 1 "GND" H 6755 1677 50  0000 C CNN
F 2 "" H 6750 1850 50  0001 C CNN
F 3 "" H 6750 1850 50  0001 C CNN
	1    6750 1850
	1    0    0    -1  
$EndComp
Wire Wire Line
	6750 1850 6750 1750
Connection ~ 6750 1750
Wire Wire Line
	6750 800  6750 1200
Wire Wire Line
	7400 800  7400 850 
Connection ~ 7400 800 
Wire Wire Line
	7400 800  7100 800 
Wire Wire Line
	7400 1150 7400 1200
Connection ~ 7400 1200
Wire Wire Line
	7400 1200 7550 1200
Wire Wire Line
	8300 2500 8850 2500
Wire Wire Line
	8850 2500 8850 800 
Wire Wire Line
	8850 800  8650 800 
Connection ~ 8300 2500
NoConn ~ 8650 900 
NoConn ~ 8650 1000
NoConn ~ 8650 1100
NoConn ~ 8650 1200
NoConn ~ 8650 1300
NoConn ~ 8650 1400
NoConn ~ 8650 1500
NoConn ~ 8650 1600
NoConn ~ 8650 1700
Text Notes 8400 2500 0    50   ~ 0
1228.8kHz
Text Label 9750 4550 0    50   ~ 0
~WAIT
Text Label 9050 4550 0    50   ~ 0
~RFSH
Text Label 9050 4650 0    50   ~ 0
HALT
Text Label 9050 4450 0    50   ~ 0
~NMI
Text Label 8950 4350 0    50   ~ 0
~BUSREQ
Text Label 9750 4150 0    50   ~ 0
~MEMRQ
Text Label 9750 4350 0    50   ~ 0
~BUSACK
$Comp
L 74HC4060:PWR_FLAG #FLG0101
U 1 1
P 6300 7150
F 0 "#FLG0101" H 6300 7225 50  0001 C CNN
F 1 "PWR_FLAG" V 6300 7278 50  0000 L CNN
F 2 "" H 6300 7150 50  0001 C CNN
F 3 "" H 6300 7150 50  0001 C CNN
	1    6300 7150
	0    1    1    0   
$EndComp
Wire Wire Line
	6250 6950 6250 7150
Wire Wire Line
	6250 7150 6300 7150
Connection ~ 6250 6950
Wire Wire Line
	6250 6950 6300 6950
NoConn ~ 10400 1550
NoConn ~ 10400 1650
NoConn ~ 10400 1750
NoConn ~ 10400 1850
NoConn ~ 9400 1550
NoConn ~ 9400 1650
NoConn ~ 9400 1750
NoConn ~ 9400 1850
NoConn ~ 9400 2350
NoConn ~ 9400 2450
NoConn ~ 9400 2550
NoConn ~ 9400 2650
NoConn ~ 10400 2350
NoConn ~ 10400 2450
NoConn ~ 10400 2550
NoConn ~ 10400 2650
Text Label 9750 4050 0    50   ~ 0
~WR
NoConn ~ 10100 4050
NoConn ~ 10050 4150
NoConn ~ 10050 4350
NoConn ~ 10050 4550
NoConn ~ 8950 4350
NoConn ~ 8950 4450
NoConn ~ 8950 4550
NoConn ~ 8950 4650
Text GLabel 10400 2150 2    50   Input ~ 0
A5
Text GLabel 10400 2250 2    50   Input ~ 0
A7
Text GLabel 10400 2050 2    50   Input ~ 0
A3
Text GLabel 10400 1950 2    50   Input ~ 0
A1
Text GLabel 9400 1950 0    50   Input ~ 0
A0
Text GLabel 9400 2150 0    50   Input ~ 0
A4
Text GLabel 9400 2250 0    50   Input ~ 0
A6
NoConn ~ 9400 2050
$Comp
L 74HC4060:PWR_FLAG #FLG0102
U 1 1
P 4500 6700
F 0 "#FLG0102" H 4500 6775 50  0001 C CNN
F 1 "PWR_FLAG" V 4500 6828 50  0000 L CNN
F 2 "" H 4500 6700 50  0001 C CNN
F 3 "" H 4500 6700 50  0001 C CNN
	1    4500 6700
	0    -1   -1   0   
$EndComp
Wire Wire Line
	4500 6700 4600 6700
Connection ~ 4600 6700
$Comp
L Mechanical:MountingHole MH1
U 1 1
P 9850 5300
F 0 "MH1" H 9950 5346 50  0000 L CNN
F 1 "MountingHole" H 9950 5255 50  0000 L CNN
F 2 "MountingHole:MountingHole_3.2mm_M3" H 9850 5300 50  0001 C CNN
F 3 "~" H 9850 5300 50  0001 C CNN
	1    9850 5300
	1    0    0    -1  
$EndComp
$Comp
L Mechanical:MountingHole MH2
U 1 1
P 9850 5550
F 0 "MH2" H 9950 5596 50  0000 L CNN
F 1 "MountingHole" H 9950 5505 50  0000 L CNN
F 2 "MountingHole:MountingHole_3.2mm_M3" H 9850 5550 50  0001 C CNN
F 3 "~" H 9850 5550 50  0001 C CNN
	1    9850 5550
	1    0    0    -1  
$EndComp
$Comp
L Mechanical:MountingHole MH3
U 1 1
P 9850 5800
F 0 "MH3" H 9950 5846 50  0000 L CNN
F 1 "MountingHole" H 9950 5755 50  0000 L CNN
F 2 "MountingHole:MountingHole_3.2mm_M3" H 9850 5800 50  0001 C CNN
F 3 "~" H 9850 5800 50  0001 C CNN
	1    9850 5800
	1    0    0    -1  
$EndComp
$Comp
L Mechanical:MountingHole MH4
U 1 1
P 9850 6050
F 0 "MH4" H 9950 6096 50  0000 L CNN
F 1 "MountingHole" H 9950 6005 50  0000 L CNN
F 2 "MountingHole:MountingHole_3.2mm_M3" H 9850 6050 50  0001 C CNN
F 3 "~" H 9850 6050 50  0001 C CNN
	1    9850 6050
	1    0    0    -1  
$EndComp
$Comp
L 74xx:74LS139 U3
U 3 1
P 8450 5850
F 0 "U3" H 8450 5800 50  0000 C CNN
F 1 "74HC139" H 8650 6200 50  0000 C CNN
F 2 "Package_DIP:DIP-16_W7.62mm_Socket" H 8450 5850 50  0001 C CNN
F 3 "http://www.ti.com/lit/gpn/sn74LS139" H 8450 5850 50  0001 C CNN
	3    8450 5850
	1    0    0    -1  
$EndComp
Wire Wire Line
	7850 5700 7850 5200
Wire Wire Line
	7850 5200 8450 5200
Wire Wire Line
	8450 5200 8450 5350
Connection ~ 7850 5700
Wire Wire Line
	7850 6100 7850 6450
Wire Wire Line
	7850 6450 8450 6450
Wire Wire Line
	8450 6450 8450 6350
Connection ~ 7850 6100
NoConn ~ 6800 4450
$Comp
L 74HC4060:PWR_FLAG #FLG0103
U 1 1
P 2050 4950
F 0 "#FLG0103" H 2050 5025 50  0001 C CNN
F 1 "PWR_FLAG" V 2050 5078 50  0000 L CNN
F 2 "" H 2050 4950 50  0001 C CNN
F 3 "" H 2050 4950 50  0001 C CNN
	1    2050 4950
	0    -1   -1   0   
$EndComp
Wire Wire Line
	2050 4950 2150 4950
Connection ~ 2150 4950
Wire Wire Line
	2150 4950 2150 4900
$Comp
L Device:CP C9
U 1 1
P 6500 5900
F 0 "C9" H 6618 5946 50  0000 L CNN
F 1 "10u" H 6618 5855 50  0000 L CNN
F 2 "Capacitor_THT:CP_Radial_D5.0mm_P2.50mm" H 6538 5750 50  0001 C CNN
F 3 "~" H 6500 5900 50  0001 C CNN
	1    6500 5900
	1    0    0    -1  
$EndComp
Wire Wire Line
	6500 5750 6500 5700
Wire Wire Line
	6500 5700 6850 5700
Wire Wire Line
	6500 6050 6500 6100
Wire Wire Line
	6500 6100 6850 6100
$Comp
L Jumper:Jumper_3_Open JP2
U 1 1
P 8850 3500
F 0 "JP2" V 8896 3587 50  0000 L CNN
F 1 "SIO_JP" V 8805 3587 50  0000 L CNN
F 2 "Connector_PinHeader_2.54mm:PinHeader_1x03_P2.54mm_Vertical" H 8850 3500 50  0001 C CNN
F 3 "~" H 8850 3500 50  0001 C CNN
	1    8850 3500
	0    -1   -1   0   
$EndComp
Wire Wire Line
	8850 2500 8850 3250
Connection ~ 8850 2500
Wire Wire Line
	8500 3200 8500 3850
Wire Wire Line
	8500 3850 8850 3850
Wire Wire Line
	8850 3850 8850 3750
Wire Wire Line
	9000 3500 9150 3500
Wire Wire Line
	8200 2900 9750 2900
Wire Bus Line
	4000 1750 4000 2950
Wire Bus Line
	1250 1750 1250 2950
Wire Bus Line
	6500 1750 6500 2950
$EndSCHEMATC
